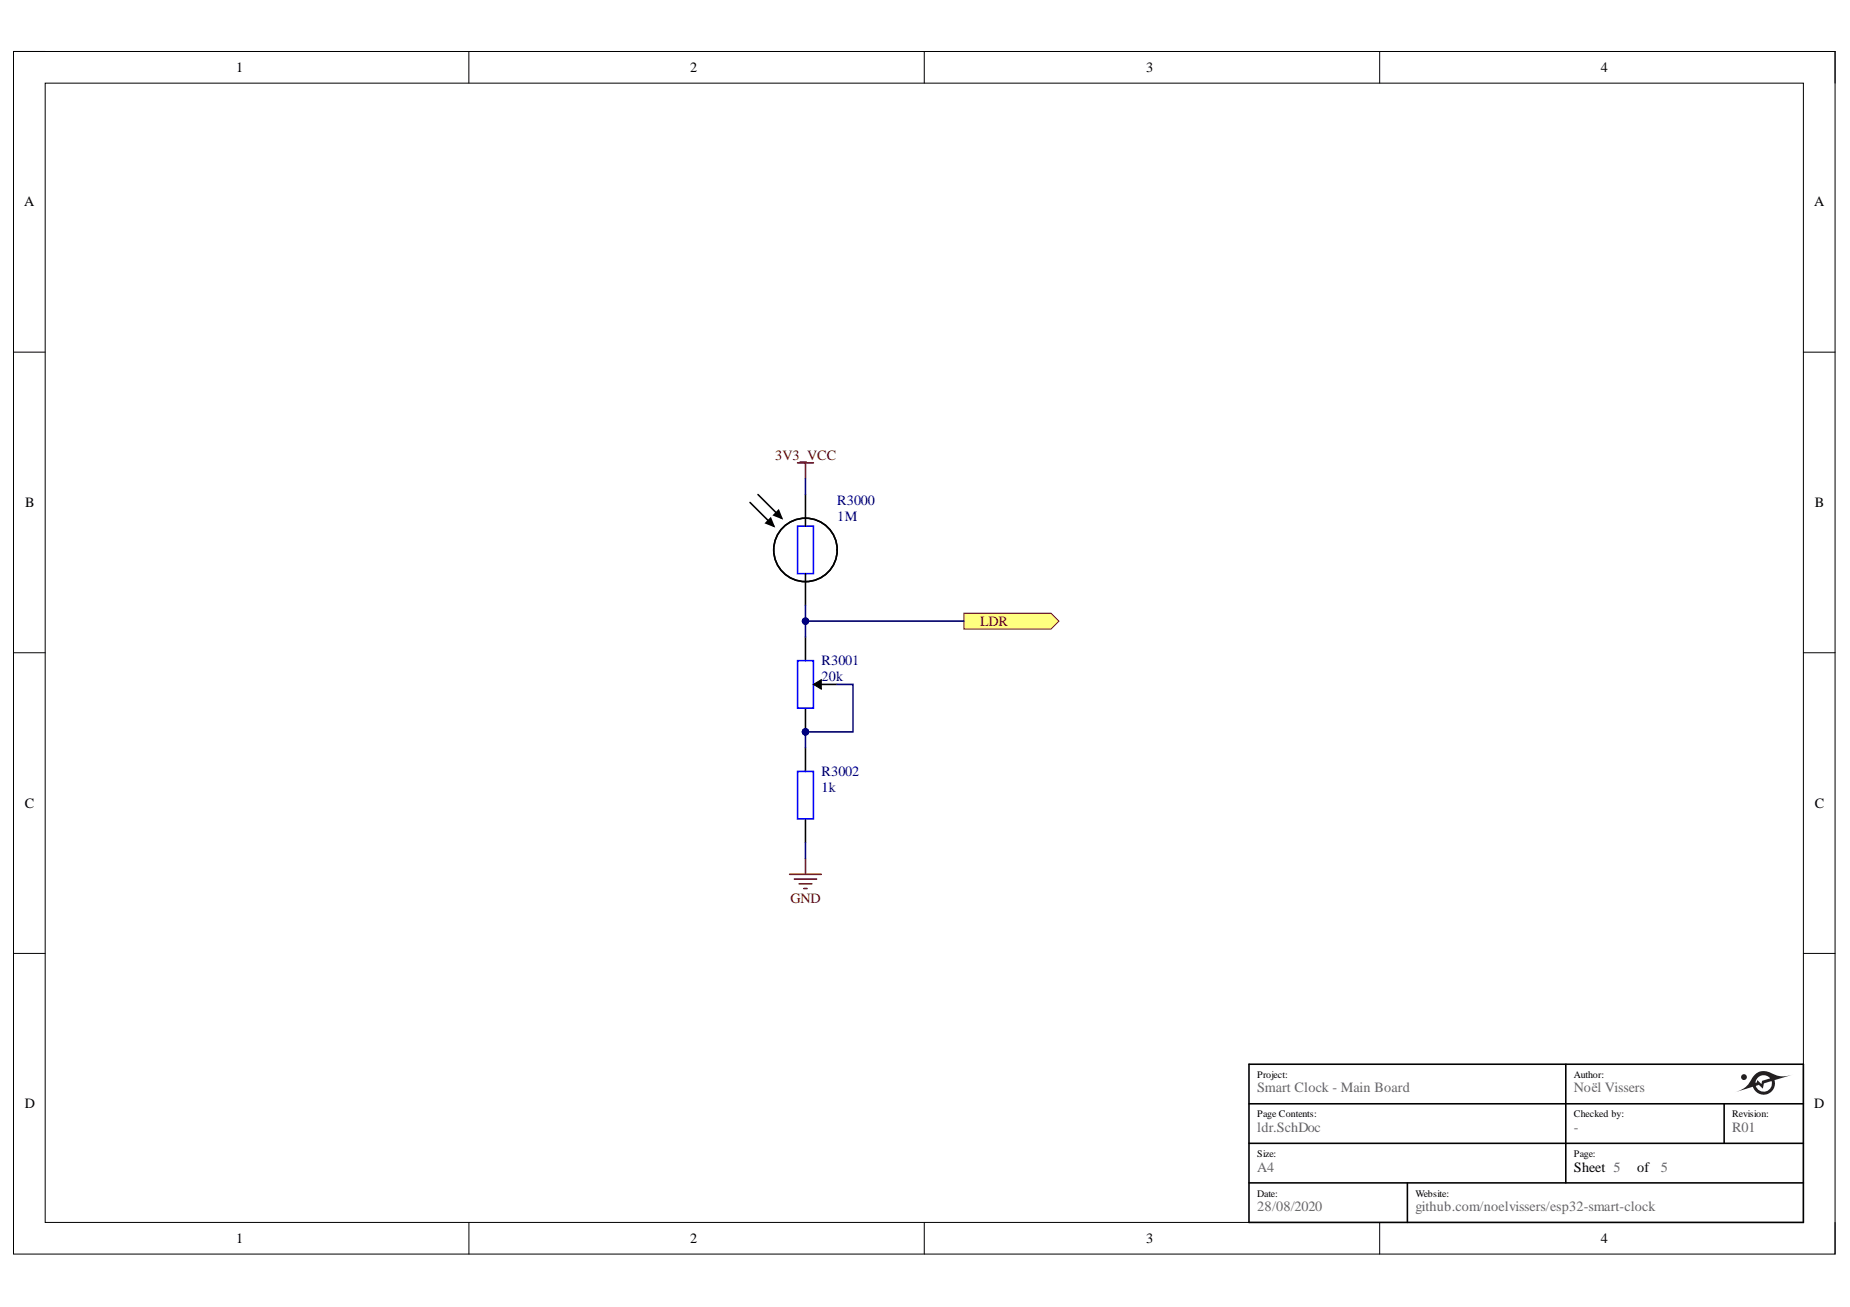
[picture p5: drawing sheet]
<svg xmlns="http://www.w3.org/2000/svg" width="297mm" height="210mm" viewBox="0 0 297 210" stroke-linecap="round" stroke-linejoin="round" font-family="sans-serif">
<path d="M2.2 8.3h292.4v193.1h-292.4z" fill="none" stroke="#000" stroke-width=".16"/>
<path d="M7.3 13.4h282.3v182.9h-282.3z" fill-rule="evenodd" fill="#fff"/>
<g fill="none" stroke="#000" stroke-width=".16">
<path d="M2.2 8.3h5.1M7.3 13.4h282.3v182.9h-282.3zM75.3 8.3v5M148.4 8.3v5M221.5 8.3v5.1M289.6 8.3h5v5.1M2.2 56.6h5.1M289.6 56.6h5M2.2 104.8h5.1M289.6 104.8h5M2.2 153.1h5.1M289.6 153.1h5"/>
<path d="M75.3 196.3v5.1M148.4 196.3v5.1M221.5 196.3v5.1M294.6 196.3v5.1"/>
</g>
<g fill="none" stroke="#000" stroke-width=".25">
<path d="M121.7 79.4l3.8 3.8M129.3 79.4v5.1M120.4 80.7l3.8 3.8M123.7 83.2l.5 1.3-1.2-.5zM124.2 82.7l.8-.7 .5 1.2zM129.3 92.1v5.1"/>
<circle cx="129.3" cy="88.3" r="5.1"/>
</g>
<path d="M128.1 84.5h2.5v7.6h-2.5z" fill="none" stroke="#00f" stroke-width=".25"/>
<path d="M123.7 83.2l.5 1.3-1.2-.5zM124.2 82.7l.8-.7 .5 1.2z" fill="#000"/>
<circle cx="129.3" cy="117.5" r=".51" fill="#000080"/>
<circle cx="129.3" cy="117.5" r=".51" fill="none" stroke="#000080" stroke-width=".16"/>
<path d="M129.3 113.7v3.8" fill="none" stroke="#000" stroke-width=".25"/>
<circle cx="129.3" cy="117.5" r=".51" fill="#000080"/>
<circle cx="129.3" cy="117.5" r=".51" fill="none" stroke="#000080" stroke-width=".16"/>
<path d="M129.3 102.3v3.8M130.6 109.9h3.8M129.3 120.1v3.8M129.3 131.5v3.8" fill="none" stroke="#000" stroke-width=".25"/>
<path d="M128.1 106.1h2.5v7.6h-2.5zM128.1 123.9h2.5v7.6h-2.5z" fill="none" stroke="#00f" stroke-width=".25"/>
<path d="M130.6 109.9l1.3-.7v1.5z" fill-rule="evenodd" fill="#000"/>
<path d="M130.6 109.9l1.3-.7v1.5z" fill="none" stroke="#000" stroke-width=".16"/>
<path d="M154.8 98.5h13.9l1.3 1.3-1.3 1.2h-13.9z" fill-rule="evenodd" fill="#ffff80"/>
<path d="M154.8 98.5h13.9l1.3 1.3-1.3 1.2h-13.9z" fill="none" stroke="#800000" stroke-width=".16"/>
<path d="M128.1 74.3h2.5M129.3 74.3v2.6M129.3 137.9v2.5M126.8 140.4h5.1M127.5 141.2h3.6M128.3 141.9h2M129.1 142.7h.5" fill="none" stroke="#800000" stroke-width=".25"/>
<path d="M129.3 97.2v5.1" fill="none" stroke="#000080" stroke-width=".25"/>
<circle cx="129.3" cy="99.8" r=".51" fill="#000080"/>
<circle cx="129.3" cy="99.8" r=".51" fill="none" stroke="#000080" stroke-width=".16"/>
<path d="M134.4 109.9h2.6v7.6h-7.7v2.6" fill="none" stroke="#000080" stroke-width=".25"/>
<circle cx="129.3" cy="117.5" r=".51" fill="#000080"/>
<circle cx="129.3" cy="117.5" r=".51" fill="none" stroke="#000080" stroke-width=".16"/>
<path d="M129.3 99.8h25.5" fill="none" stroke="#000080" stroke-width=".25"/>
<circle cx="129.3" cy="99.8" r=".51" fill="#000080"/>
<circle cx="129.3" cy="99.8" r=".51" fill="none" stroke="#000080" stroke-width=".16"/>
<path d="M129.3 76.9v2.5M129.3 135.3v2.6" fill="none" stroke="#000080" stroke-width=".25"/>
<path d="M200.5 170.9h89.1v25.4h-89.1zM200.5 177.3h89.1M251.4 170.9v19.1M276.8 177.3v6.3M200.5 190h89.1M200.5 183.6h89.1M226 190v6.3" fill="none" stroke="#000" stroke-width=".25"/>
<g fill="#231f20">
<path d="M281.9 174.4a1.33 1.33 0 0 0 1.7 .9 1.33 1.33 0 0 0 .8-1.7l-1.2 .4-.2 .8-.3-.3a.45 .45 0 0 0-.8-.1zM282.3 173l-.4 .5v.4l.2-.1 .1-.3 .6 .6 .1-.5 1.3-.4a1.33 1.33 0 0 0-1.9-.2zM278.4 175.5a4.2 4.2 0 0 0 3.1-2.6 2.26 2.26 0 0 1 3.3-.4 3.8 3.8 0 0 0 3.1 .1l-3 .9a1.82 1.82 0 0 1-1.2 2.2 1.82 1.82 0 0 1-2.3-1.2z"/>
<circle cx="280" cy="173" r=".47"/>
</g>
<g font-size="2.3">
<text x="37.9" y="11.6">1</text>
<text x="110.8" y="11.6">2</text>
<text x="184" y="11.6">3</text>
<text x="257" y="11.6">4</text>
<text x="3.9" y="33.1">A</text>
<text x="291.3" y="33.1">A</text>
<text x="4.1" y="81.4">B</text>
<text x="291.4" y="81.4">B</text>
<text x="4" y="129.7">C</text>
<text x="291.4" y="129.7">C</text>
<text x="4" y="178">D</text>
<text x="291.3" y="178">D</text>
<text x="252.7" y="188.2">Sheet 5</text>
<text x="262.9" y="188.2">of</text>
<text x="37.9" y="199.6">1</text>
<text x="110.8" y="199.6">2</text>
<text x="184" y="199.6">3</text>
<text x="257" y="199.6">4</text>
</g>
<g font-size="2.3" fill="#800000">
<text x="124.5" y="73.8">3V3_VCC</text>
<text x="157.4" y="100.5">LDR</text>
<text x="126.9" y="145">GND</text>
</g>
<g font-size="2.3" fill="#000080">
<text x="134.4" y="81.2">R3000</text>
<text x="134.4" y="83.7">1M</text>
<text x="131.9" y="106.9">R3001</text>
<text x="131.9" y="109.4">20k</text>
<text x="131.9" y="124.6">R3002</text>
<text x="131.9" y="127.2">1k</text>
</g>
<g font-size="2.3" fill="#666">
<text x="201.9" y="175.4">Smart Clock - Main Board</text>
<text x="252.7" y="175.4">Noël Vissers</text>
<text x="201.9" y="181.9">ldr.SchDoc</text>
<text x="252.7" y="181.9">-</text>
<text x="278.1" y="181.9">R01</text>
<text x="201.9" y="188.2">A4</text>
<text x="266.7" y="188.2">5</text>
<text x="201.9" y="194.5">28/08/2020</text>
<text x="227.3" y="194.5">github.com/noelvissers/esp32-smart-clock</text>
</g>
<g font-size="1.6">
<text x="201.9" y="173.1">Project:</text>
<text x="252.7" y="173.1">Author:</text>
<text x="201.9" y="179.4">Page Contents:</text>
<text x="252.7" y="179.4">Checked by:</text>
<text x="278.1" y="179.4">Revision:</text>
<text x="201.9" y="185.7">Size:</text>
<text x="252.7" y="185.7">Page:</text>
<text x="201.9" y="192.2">Date:</text>
<text x="227.3" y="192.2">Website:</text>
</g>
</svg>
